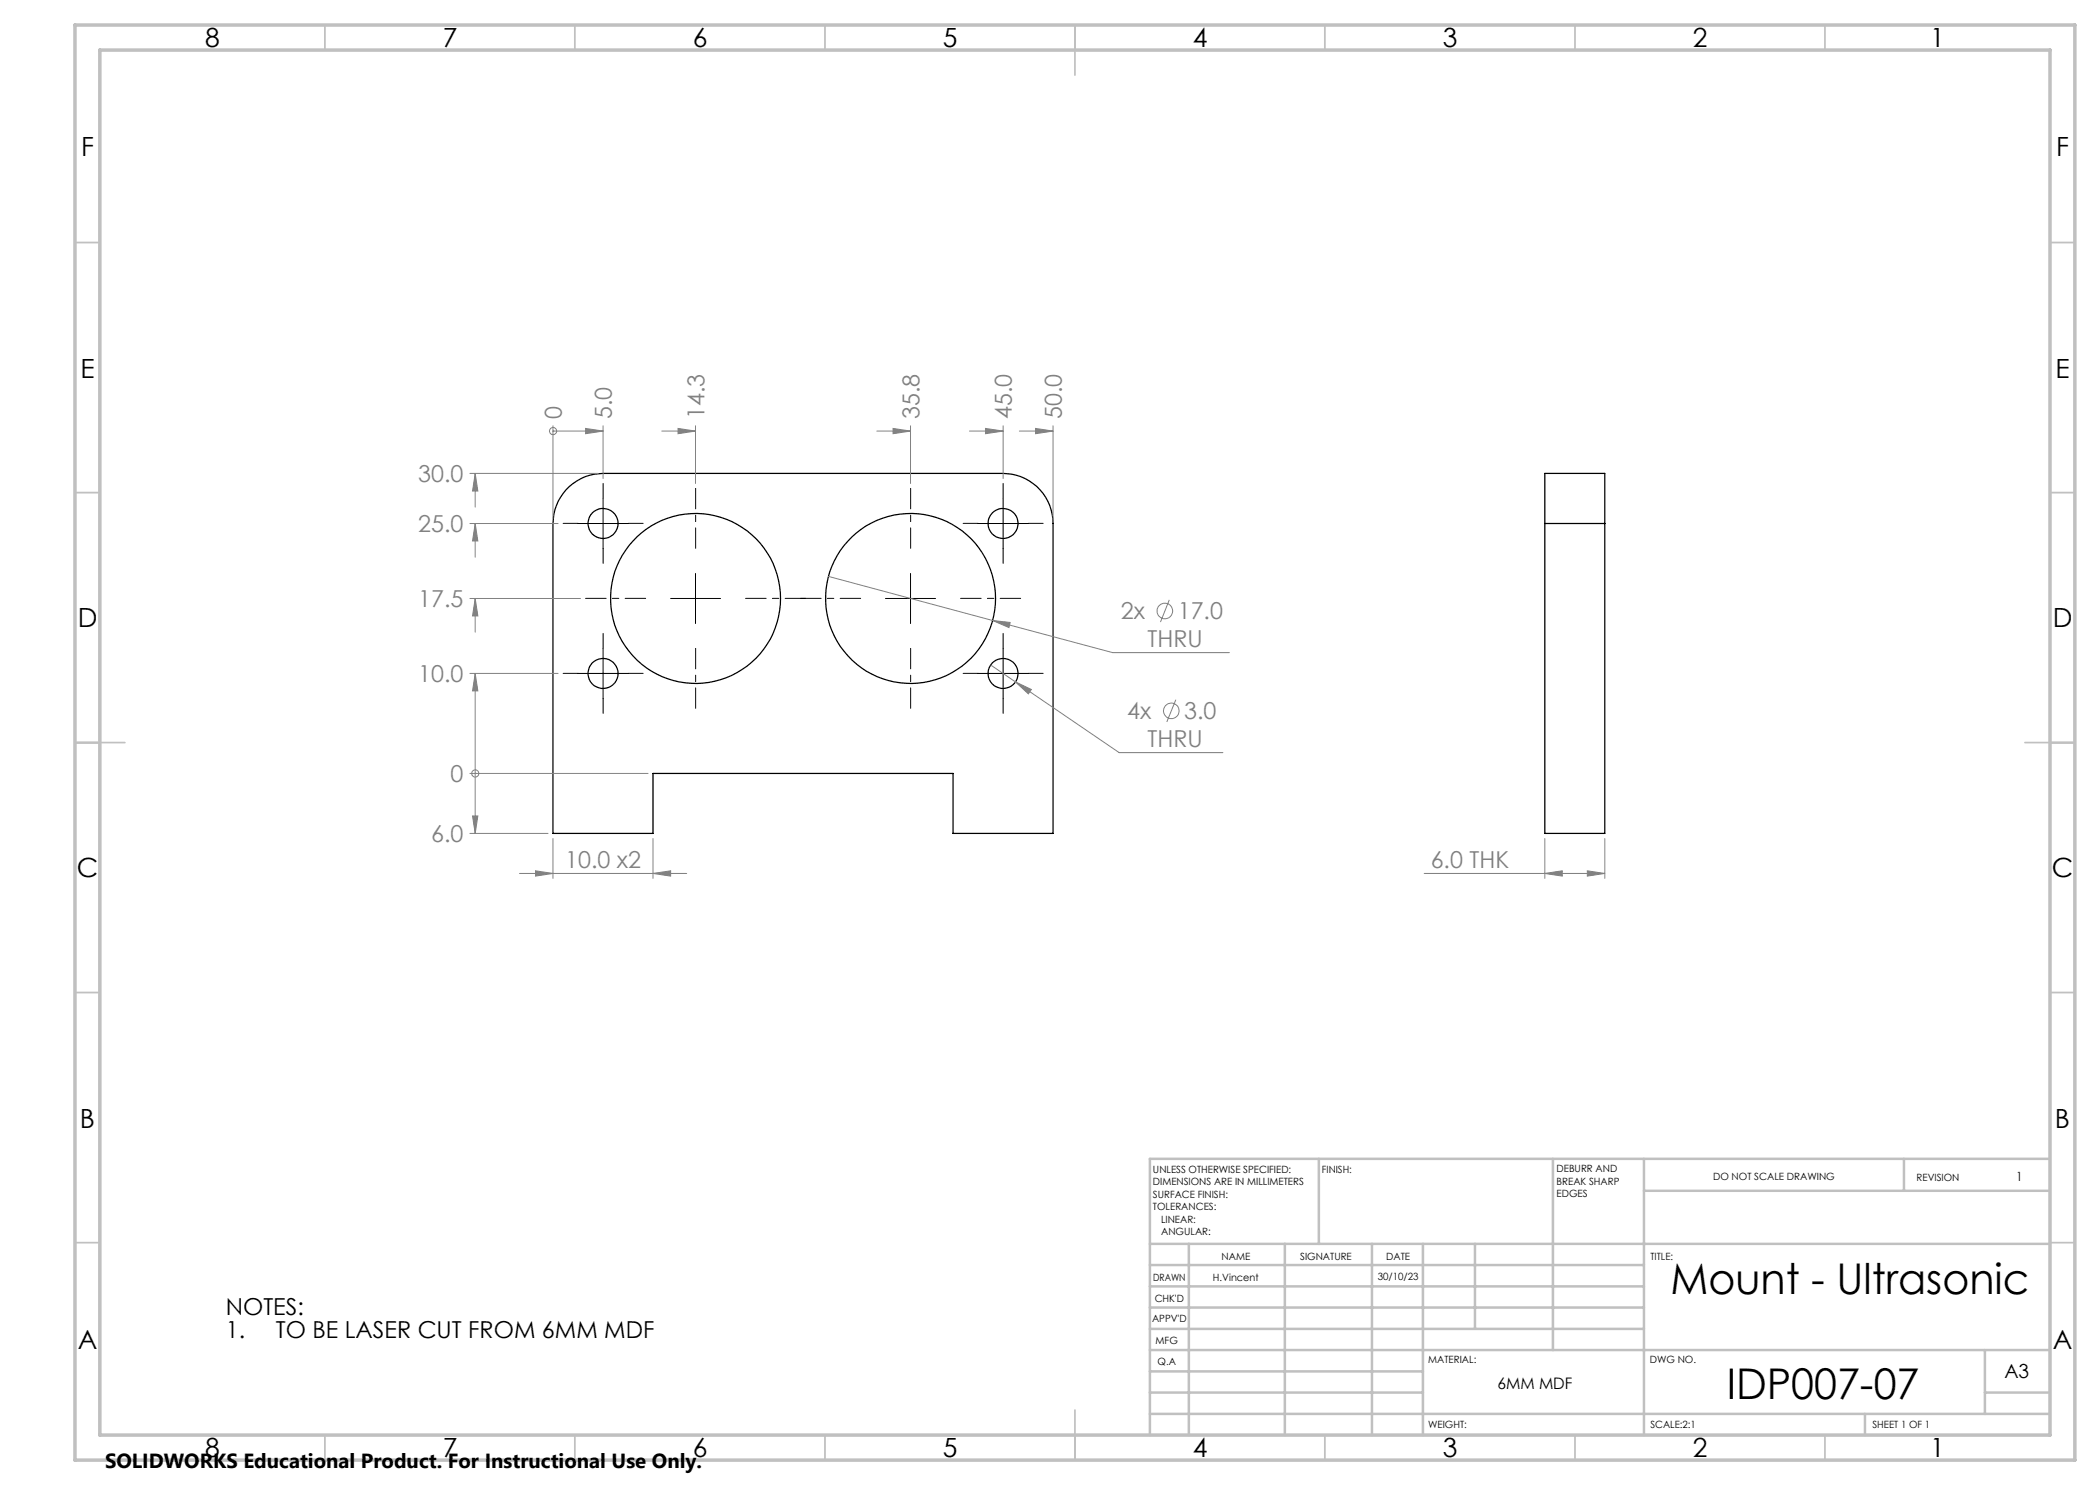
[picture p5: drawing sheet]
<svg xmlns="http://www.w3.org/2000/svg" width="420mm" height="297mm" viewBox="0 0 420 297" stroke-linecap="round" stroke-linejoin="round" font-family="sans-serif">
<g fill="none" stroke="#000" stroke-width=".25">
<path d="M113.9 97.3a9.8 9.8 0 0 1 6.7-2.6h80a10 10 0 0 1 10 10v62h-20v-12h-60v12h-20v-62a10.2 10.2 0 0 1 3.3-7.4zM309 104.7v-10h12v10M309 104.7v62h12v-62M309 104.7h12"/>
<circle cx="120.6" cy="104.7" r="3"/>
<circle cx="139.1" cy="119.7" r="17"/>
<circle cx="182.1" cy="119.7" r="17"/>
<circle cx="200.6" cy="104.7" r="3"/>
<circle cx="120.6" cy="134.7" r="3"/>
<circle cx="200.6" cy="134.7" r="3"/>
</g>
<g fill="none" stroke="#808080" stroke-width=".2">
<path d="M94 94.7h25.6M95 94.7v6.7M95 94.7l.6 3.5h-1.1zM110.6 86.2h.1M110.6 85.2v18.5M110.6 86.2h10M117.1 85.7l3.5 .5-3.5 .5zM120.6 85.2v10.5M132.4 86.2h6.7M135.6 85.7l3.5 .5-3.5 .5zM139.1 85.2v11.5M175.4 86.2h6.7"/>
<path d="M178.6 85.7l3.5 .5-3.5 .5zM182.1 85.2v11.5M193.9 86.2h6.7M197.1 85.7l3.5 .5-3.5 .5zM200.6 85.2v10.5M203.9 86.2h6.7M207.1 85.7l3.5 .5-3.5 .5zM210.6 85.2v18.5M94 119.7h22.1M94 104.7h17.6M95 104.7v6.7M95 119.7v6.7"/>
<path d="M95 119.7l.6 3.5h-1.1zM95 104.7l.6 3.5h-1.1zM165.7 115.3l32.8 8.8M233.9 120l-1.8 4.4M94 134.7h17.6M95 134.7v32M95 134.7l.6 3.5h-1.1zM198.1 133l5 3.4M198.5 124.1l3.5 .4-.2 1zM198.5 124.1l24 6.4h23.4M203.1 136.4l3.2 1.5-.6 .9zM203.1 136.4l20.7 14.1h20.8"/>
<path d="M235.2 139.9l-1.8 4.5M94 154.7h35.6M95 154.7h.1M94 166.7h15.6M94.5 163.2h1.1l-.6 3.5zM103.9 174.7h33.4M107.1 174.2l3.5 .5-3.5 .5zM110.6 167.7v8M130.6 174.7l3.5-.5v1zM130.6 167.7v8M284.8 174.7h36.2M309 174.7l3.5-.5v1z"/>
<path d="M309 167.7v8M317.5 174.2l3.5 .5-3.5 .5zM321 167.7v8"/>
<circle cx="110.6" cy="86.2" r=".72"/>
<circle cx="233" cy="122.2" r="1.55"/>
<circle cx="95.1" cy="154.7" r=".72"/>
<circle cx="234.3" cy="142.2" r="1.56"/>
</g>
<g fill="none" stroke="#000" stroke-width=".2" stroke-dasharray="15.2 1.3 1.3 1.3">
<path d="M120.6 99.7v-3M200.6 99.7v-3M115.6 104.7h-3M120.6 109.7v3M125.6 104.7h3M195.6 104.7h-3M200.6 109.7v3M205.6 104.7h3M115.6 134.7h-3M120.6 129.7v-3M120.6 139.7v3M125.6 134.7h3"/>
<path d="M195.6 134.7h-3M200.6 129.7v-3M200.6 139.7v3M205.6 134.7h3"/>
</g>
<path d="M129.1 119.7h-12M139.1 109.7v-12M149.1 119.7h12M172.1 119.7h-12M182.1 109.7v-12M192.1 119.7h12M139.1 129.7v12M182.1 129.7v12" fill="none" stroke="#000" stroke-width=".2" stroke-dasharray="15.2 1.3 1.3 1.3" stroke-dashoffset="11.1"/>
<path d="M120.6 99.7v10M200.6 99.7v10M115.6 104.7h10M134.1 119.7h10M139.1 114.7v10M177.1 119.7h10M182.1 114.7v10M195.6 104.7h10M115.6 134.7h10M120.6 129.7v10M195.6 134.7h10M200.6 129.7v10" fill="none" stroke="#000" stroke-width=".2"/>
<g fill="none" stroke="#c0c0c0" stroke-width=".35">
<path d="M65 5v5M115 5v5M165 5v5M215 5v10M265 5v5M315 5v5M365 5v5M15 48.5h5M410 48.5h5M15 98.5h5M410 98.5h5M15 148.5h10"/>
<path d="M405 148.5h10M15 198.5h5M410 198.5h5M15 248.5h5M410 248.5h5M65 287v5M115 287v5M165 287v5M215 282v10M265 287v5M315 287v5M365 287v5"/>
</g>
<g fill="none" stroke="#c0c0c0" stroke-width=".5">
<path d="M263.8 231.8v17M310.6 231.8v38.2M328.8 231.8v55.2M328.8 238.2h81.2M380.8 231.8v6.4M410 231.8h-180v55.2M230 248.8h180M230 257.3h98.8M230 253h98.8M237.8 248.8v38.2M257 248.8v38.2M274.4 248.8v38.2"/>
<path d="M284.6 248.8v38.2M295 248.8v17M230 265.8h98.8M230 261.5h98.8M230 278.5h54.6M230 274.3h54.6M230 270h180M397 278.5h13M397 270v12.8M230 282.8h180M373 282.8v4.2"/>
</g>
<path d="M15 5h400v287h-400zM20 10h390v277h-390z" fill="none" stroke="#c0c0c0" stroke-width=".7"/>
<g fill="#808080">
<path d="M95 134.7l.6 3.5h-1.1zM95 119.7l.6 3.5h-1.1zM95 104.7l.6 3.5h-1.1zM95 94.7l.6 3.5h-1.1zM94.5 163.2h1.1l-.6 3.5z"/>
<path d="M117.1 85.7l3.5 .5-3.5 .5zM135.6 85.7l3.5 .5-3.5 .5zM178.6 85.7l3.5 .5-3.5 .5zM197.1 85.7l3.5 .5-3.5 .5zM207.1 85.7l3.5 .5-3.5 .5z"/>
<path d="M317.5 174.2l3.5 .5-3.5 .5zM309 174.7l3.5-.5v1z"/>
<path d="M107.1 174.2l3.5 .5-3.5 .5zM130.6 174.7l3.5-.5v1zM203.1 136.4l2.6 2.4 .6-.9zM198.5 124.1l3.3 1.4 .2-1z"/>
</g>
<g font-size="8.5">
<text x="334.1" y="258.8">Mount - Ultrasonic</text>
<text x="345.3" y="279.7">IDP007-07</text>
</g>
<g font-size="5.3">
<text x="41" y="9.5">8</text>
<text x="88.5" y="9.5">7</text>
<text x="138.5" y="9.5">6</text>
<text x="188.5" y="9.5">5</text>
<text x="238.5" y="9.5">4</text>
<text x="288.5" y="9.5">3</text>
<text x="338.5" y="9.5">2</text>
<text x="386" y="9.5">1</text>
<text x="16.2" y="31.2">F</text>
<text x="411.2" y="31.2">F</text>
<text x="16.1" y="75.5">E</text>
<text x="411.1" y="75.5">E</text>
<text x="15.5" y="125.5">D</text>
<text x="410.5" y="125.5">D</text>
<text x="15.4" y="175.5">C</text>
<text x="410.4" y="175.5">C</text>
<text x="16" y="225.5">B</text>
<text x="411" y="225.5">B</text>
<text x="15.5" y="269.7">A</text>
<text x="410.5" y="269.7">A</text>
<text x="41" y="291.5">8</text>
<text x="88.5" y="291.5">7</text>
<text x="138.5" y="291.5">6</text>
<text x="188.5" y="291.5">5</text>
<text x="238.5" y="291.5">4</text>
<text x="288.5" y="291.5">3</text>
<text x="338.5" y="291.5">2</text>
<text x="386" y="291.5">1</text>
</g>
<g font-size="4.7" fill="#808080">
<text x="112.4" y="83.8" transform="rotate(-90 112.4 83.8)">0</text>
<text x="122.4" y="83.8" transform="rotate(-90 122.4 83.8)">5.0</text>
<text x="140.9" y="83.8" transform="rotate(-90 140.9 83.8)">14.3</text>
<text x="183.9" y="83.8" transform="rotate(-90 183.9 83.8)">35.8</text>
<text x="202.4" y="83.8" transform="rotate(-90 202.4 83.8)">45.0</text>
<text x="212.4" y="83.8" transform="rotate(-90 212.4 83.8)">50.0</text>
<text x="83.6" y="96.4">30.0</text>
<text x="83.6" y="106.4">25.0</text>
<text x="83.6" y="121.4">17.5</text>
<text x="224.2" y="123.9">2x</text>
<text x="235.6" y="123.9">17.0</text>
<text x="229.5" y="129.5">THRU</text>
<text x="83.6" y="136.4">10.0</text>
<text x="225.4" y="143.9">4x</text>
<text x="236.8" y="143.9">3.0</text>
<text x="229.5" y="149.5">THRU</text>
<text x="90.1" y="156.4">0</text>
<text x="86.2" y="168.4">6.0</text>
<text x="113" y="173.7">10.0 x2</text>
<text x="286.1" y="173.7">6.0 THK</text>
</g>
<g font-size="4.7">
<text x="45.2" y="263">NOTES:</text>
<text x="45.2" y="267.5">1.</text>
<text x="55.2" y="267.5">TO BE LASER CUT FROM 6MM MDF</text>
</g>
<text font-size="4.1" x="21" y="293.7">SOLIDWORKS Educational Product. For Instructional Use Only.</text>
<text font-size="3.9" x="400.9" y="275.5">A3</text>
<text font-size="3.2" x="299.5" y="277.9">6MM MDF</text>
<text font-size="2.5" x="403.2" y="236.1">1</text>
<g font-size="2">
<text x="230.6" y="234.6">UNLESS OTHERWISE SPECIFIED:</text>
<text x="230.6" y="237.1">DIMENSIONS ARE IN MILLIMETERS</text>
<text x="230.6" y="239.6">SURFACE FINISH:</text>
<text x="264.4" y="234.6">FINISH:</text>
<text x="311.3" y="234.5">DEBURR AND</text>
<text x="311.3" y="237">BREAK SHARP</text>
<text x="311.3" y="239.5">EDGES</text>
<text x="342.6" y="236">DO NOT SCALE DRAWING</text>
<text x="383.3" y="236.2">REVISION</text>
<text x="230.6" y="242.1">TOLERANCES:</text>
<text x="232.2" y="244.6">LINEAR:</text>
<text x="232.2" y="247.1">ANGULAR:</text>
<text x="244.3" y="252">NAME</text>
<text x="260" y="251.9">SIGNATURE</text>
<text x="277.2" y="251.9">DATE</text>
<text x="330.1" y="251.9">TITLE:</text>
<text x="230.6" y="256.1">DRAWN</text>
<text x="242.6" y="256.1">H.Vincent</text>
<text x="275.5" y="255.9">30/10/23</text>
<text x="230.9" y="260.3">CHK'D</text>
<text x="230.4" y="264.4">APPV'D</text>
<text x="231.1" y="268.8">MFG</text>
<text x="231.5" y="273">Q.A</text>
<text x="285.6" y="272.5">MATERIAL:</text>
<text x="330" y="272.5">DWG NO.</text>
<text x="285.6" y="285.5">WEIGHT:</text>
<text x="330.1" y="285.6">SCALE:2:1</text>
<text x="374.5" y="285.6">SHEET 1 OF 1</text>
</g>
</svg>
